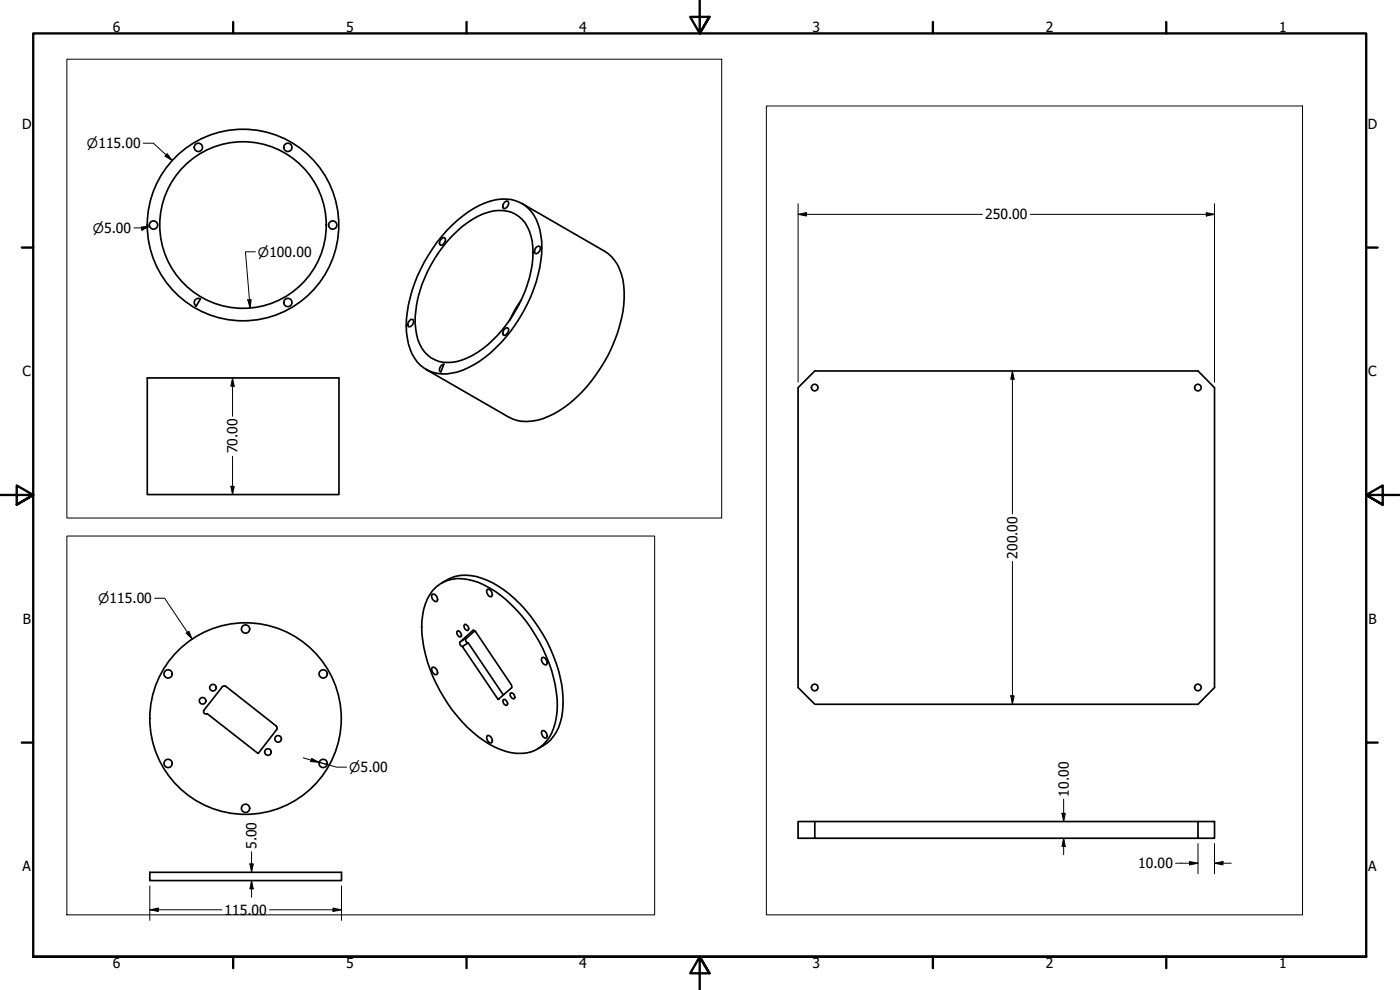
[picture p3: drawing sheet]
<svg xmlns="http://www.w3.org/2000/svg" width="420mm" height="297mm" viewBox="0 0 420 297" stroke-linecap="round" stroke-linejoin="round" font-family="sans-serif">
<!-- layer: Visible (ANSI) -->
<g fill="none" stroke="#000" stroke-width=".51">
<path d="M132.5 71.7l.6-.4 .3 .1a1.43 1.43 0 0 1-1.3 2.1 1.25 1.25 0 0 1 .4-1.8zM134.1 69.1a29.5 29.5 0 0 1 14.7-9.2 10.8 10.8 0 0 1 13.2 8.9 33.8 33.8 0 0 1-2.7 20.1 43.9 43.9 0 0 1-17 20.5 15.9 15.9 0 0 1-12.5 2.3 11 11 0 0 1-7.2-8.6 34.3 34.3 0 0 1 3.6-22.3l2.3-4.2a41.1 41.1 0 0 1 5.6-7.5zM135.8 70.7a22.6 22.6 0 0 1 13.7-7.5 9.3 9.3 0 0 1 9.8 7.5 28.6 28.6 0 0 1-2.6 18.8 36.1 36.1 0 0 1-16.4 17.9 11.4 11.4 0 0 1-11 0 12.5 12.5 0 0 1-4.7-10.3 39.2 39.2 0 0 1 11.2-26.4zM151.4 60.7l.7-.4 .3 .1a1.43 1.43 0 0 1-1.3 2.1 1.25 1.25 0 0 1 .3-1.8zM156.7 61.1l24.7 14.3a12.9 12.9 0 0 1 5.8 10.3 40.7 40.7 0 0 1-7.1 24.8 36.8 36.8 0 0 1-17.2 15.2 12.8 12.8 0 0 1-10.2-.6l-24.8-14.2M160.9 74.2l.7-.4 .3 .1a1.43 1.43 0 0 1-1.2 2.2 1.3 1.3 0 0 1 .2-1.9zM60.2 89.7a1.24 1.24 0 0 0-1.7 .4 1.24 1.24 0 0 0 .4 1.7l1.2-2.1M122.9 96.2l.4-.3h.6a1.46 1.46 0 0 1-1.3 2.1 1.25 1.25 0 0 1 .3-1.8zM151.4 98.7l.7-.4 .3 .1a1.46 1.46 0 0 1-1.3 2.2 1.25 1.25 0 0 1 .3-1.9zM156.4 90l-1.9 3-1.6 3.2M44.2 113.4h57.5v35h-57.5zM132.5 109.6l.7-.3-.9 2.3-.2-.1a1.43 1.43 0 0 1 .4-1.9z"/>
<path d="M239.5 116.3l5-5h115l5 5v90l-5 5h-115l-5-5zM129.6 178.5l.2-.2a1.43 1.43 0 0 1 1.3 2.2 1.51 1.51 0 0 1-1.5-2zM129.9 177.2a10.9 10.9 0 0 1 12-3 35.3 35.3 0 0 1 18.8 16.3 40.5 40.5 0 0 1 6.5 23 13.4 13.4 0 0 1-6.5 11.6 14 14 0 0 1-12.1-.9 41.4 41.4 0 0 1-17.7-19.2 36 36 0 0 1-4-20.6 15.4 15.4 0 0 1 3-7.2zM132.5 174.9a12.8 12.8 0 0 1 13.7-.8 38.5 38.5 0 0 1 16.9 16.4 37.8 37.8 0 0 1 5.5 24.6 12.6 12.6 0 0 1-7.3 9.6M146.1 177l.2-.2a1.43 1.43 0 0 1 1.2 2.2 1.45 1.45 0 0 1-1.4-2zM137.2 189.4a1.06 1.06 0 0 1 1.1 .5 1.06 1.06 0 0 1-.1 1.2 1.16 1.16 0 0 1-1-1.7zM138.7 194l-.6-.5-.1-.9 3.9-3.4 .6 .1 11 16.4v.7l-4 3.5M139.4 187.4a1.1 1.1 0 0 1 1.1 .5 1.1 1.1 0 0 1 0 1.3 1.19 1.19 0 0 1-1.1-1.8zM142.5 189.3l-2.8 2.5 .1 .7 .7 .4M162.8 197.3a1.46 1.46 0 0 1 1.2 2.1 1.43 1.43 0 0 1-1.2-2.1zM62.2 214.2l15.2 11.8M66.7 206.1l.5-.3 .6 .1 15.1 12 .3 .5-.2 .5"/>
<path d="M66.7 206l-5.5 7.1a.73 .73 0 0 0 .1 .9 .73 .73 0 0 0 .9 .1M83.1 218.9l-5.7 7.2M129.8 200.2a1.49 1.49 0 0 1 1.3 2.2 1.49 1.49 0 0 1-1.3-2.2zM151.1 209.9a1.11 1.11 0 0 1 1 .6 1.11 1.11 0 0 1 0 1.1l-.8-.3-.4-.8zM151.1 208.5l-10.6-15.6-1.8 1.1 10.8 15.9 .2-.1M153.2 207.9a1.12 1.12 0 0 1 1.1 .6 1.12 1.12 0 0 1 0 1.2l-.8-.4a1.06 1.06 0 0 1-.3-1.4zM162.6 219.4l.2-.1a1.43 1.43 0 0 1 1.2 2.1 1.45 1.45 0 0 1-1.4-2zM146.1 220.9l.2-.2a1.43 1.43 0 0 1 1.2 2.2 1.45 1.45 0 0 1-1.4-2zM244.5 251.5h-5v-5h5v5h115M244.5 246.5h115M359.5 246.5h5v5h-5zM45 261.7h57.5v2.5h-57.5z"/>
<circle cx="59.5" cy="44.2" r="1.24"/>
<circle cx="86.4" cy="44.2" r="1.24"/>
<circle cx="46.1" cy="67.5" r="1.24"/>
<circle cx="72.9" cy="67.5" r="25"/>
<circle cx="72.9" cy="67.5" r="28.7"/>
<circle cx="99.9" cy="67.5" r="1.24"/>
<circle cx="86.4" cy="90.8" r="1.24"/>
<circle cx="244.5" cy="116.3" r=".98"/>
<circle cx="359.5" cy="116.3" r=".98"/>
<circle cx="73.7" cy="188.7" r="1.24"/>
<circle cx="50.5" cy="202.2" r="1.24"/>
<circle cx="60.8" cy="210.3" r=".98"/>
<circle cx="63.9" cy="206.3" r=".98"/>
<circle cx="73.7" cy="215.6" r="28.7"/>
<circle cx="97" cy="202.2" r="1.24"/>
<circle cx="244.5" cy="206.3" r=".98"/>
<circle cx="359.5" cy="206.3" r=".98"/>
<circle cx="50.5" cy="229.1" r="1.24"/>
<circle cx="80.4" cy="225.6" r=".98"/>
<circle cx="83.5" cy="221.7" r=".98"/>
<circle cx="97" cy="229.1" r="1.24"/>
<circle cx="73.7" cy="242.5" r="1.24"/>
</g>
<!-- layer: Visible Narrow (ANSI) -->
<path d="M139.8 191.6l-1.8 1M141.9 189.2h.1" fill="none" stroke="#000" stroke-width=".38"/>
<!-- layer: Border (ANSI) -->
<g fill="none" stroke="#000" stroke-width=".7">
<path d="M70 6.6v3.4M140 6.6v3.4M210 0v10l-2.9-4.9h5.8l-2.9 4.9 2.9-4.9M280 6.6v3.4M350 6.6v3.4M6.5 74.3h3.5M410 74.3h3.4M0 148.5h10l-5-2.8v5.7l5-2.9-5 2.9M420 148.5h-10l5-2.8v5.7l-5-2.9 5 2.9M6.5 222.8h3.5M410 222.8h3.4M10 287.1v-277.1h400v277.1h-400h400"/>
<path d="M70 287.1v3.4M140 287.1v3.4M212.9 292l-2.9-4.9 2.9 4.9h-5.8l2.9-4.9v9.9M280 287.1v3.4M350 287.1v3.4"/>
</g>
<!-- layer: Sketch Geometry (ANSI) -->
<path d="M20.1 17.8h196.5v137.6h-196.5zM230 31.8h160.9v242.7h-160.9zM20.1 160.8h176.4v113.7h-176.4z" fill="none" stroke="#000" stroke-width=".3"/>
<!-- layer: Dimension (ANSI) -->
<g fill="none" stroke="#000" stroke-width=".3">
<path d="M43 43h3l5.7 5.2M50.2 46.1l1.5 2.1-2.2-1.4zM42.4 68.1l2.5-.2-2.3 1.2zM44.9 67.9l-2.4 .7 .7-.2h-3M76.6 75.6h-2.9l1.4 16.8M239.5 64.3l2.5-.5v1zM239.5 64.3h55.3M239.5 61.1v53.6M309.2 64.3h55.3M362 63.8l2.5 .5-2.5 .5zM364.5 61.1v53.6M74.4 90l1-.1-.3 2.5z"/>
<path d="M69.8 113.4l.5 2.5h-1zM69.8 113.4v11.5M303.8 111.3l.6 2.5h-1.1zM303.8 111.3v42.9M69.8 136.9v11.5M69.3 145.9h1l-.5 2.5zM46.4 179.5h3l8.3 12.3M303.8 168.5v42.8M55.9 190l.8-.6 1 2.4zM303.3 208.8h1.1l-.6 2.5zM91 227.4l4.8 1.3M93.5 227.6l2.3 1.1-2.6-.2z"/>
<path d="M95.8 228.7l5.2 1.5h3M95.8 228.7l2.4 .7M319.2 239.8v6.7M75 259.2h1l-.5 2.5zM75.5 255.6v6.1M318.7 244h1l-.5 2.5zM319.2 251.5l.5 2.5h-1zM319.2 251.5v5M352.8 259h6.7M357 258.5l2.5 .5-2.5 .5zM359.5 253.1v9.1M364.5 259l2.5-.5v1z"/>
<path d="M364.5 253.1v9.1M364.5 259h5M45 273l2.5-.5v1zM45 273h21.5M45 265.8v10.3M75.5 264.2l.5 2.5h-1zM75.5 264.2v5M80.9 273h21.6M99.9 272.5l2.6 .5-2.6 .5zM102.5 265.8v10.3"/>
</g>
<g fill="#000">
<path d="M50.2 46.1l1.5 2.1-2.2-1.4z" fill-rule="evenodd"/>
<path d="M42.4 68.1l2.5-.2-2.3 1.2z" fill-rule="evenodd"/>
<path d="M239.5 64.3l2.5-.5v1z" fill-rule="evenodd"/>
<path d="M362 63.8l2.5 .5-2.5 .5z" fill-rule="evenodd"/>
<path d="M74.4 90l1-.1-.3 2.5z" fill-rule="evenodd"/>
<path d="M69.8 113.4l.5 2.5h-1z" fill-rule="evenodd"/>
<path d="M303.8 111.3l.6 2.5h-1.1z" fill-rule="evenodd"/>
<path d="M69.3 145.9h1l-.5 2.5z" fill-rule="evenodd"/>
<path d="M55.9 190l.8-.6 1 2.4z" fill-rule="evenodd"/>
<path d="M303.3 208.8h1.1l-.6 2.5z" fill-rule="evenodd"/>
<path d="M93.5 227.6l2.3 1.1-2.6-.2z" fill-rule="evenodd"/>
<path d="M75 259.2h1l-.5 2.5z" fill-rule="evenodd"/>
<path d="M318.7 244h1l-.5 2.5z" fill-rule="evenodd"/>
<path d="M319.2 251.5l.5 2.5h-1z" fill-rule="evenodd"/>
<path d="M357 258.5l2.5 .5-2.5 .5z" fill-rule="evenodd"/>
<path d="M364.5 259l2.5-.5v1z" fill-rule="evenodd"/>
<path d="M45 273l2.5-.5v1z" fill-rule="evenodd"/>
<path d="M75.5 264.2l.5 2.5h-1z" fill-rule="evenodd"/>
<path d="M99.9 272.5l2.6 .5-2.6 .5z" fill-rule="evenodd"/>
</g>
<g font-size="4.2">
<text x="33.8" y="9.6">6</text>
<text x="103.9" y="9.6">5</text>
<text x="173.9" y="9.6">4</text>
<text x="243.8" y="9.6">3</text>
<text x="313.9" y="9.6">2</text>
<text x="383.9" y="9.6">1</text>
<text x="6.7" y="38.7">D</text>
<text x="410.5" y="38.7">D</text>
<text x="295.7" y="65.8">250.00</text>
<text x="6.8" y="113">C</text>
<text x="410.7" y="113">C</text>
<text x="71.3" y="136.1" transform="rotate(-90 71.3 136.1)">70.00</text>
<text x="305.4" y="167.6" transform="rotate(-90 305.4 167.6)">200.00</text>
<text x="6.9" y="187.2">B</text>
<text x="410.7" y="187.2">B</text>
<text x="320.7" y="239" transform="rotate(-90 320.7 239)">10.00</text>
<text x="77" y="254.7" transform="rotate(-90 77 254.7)">5.00</text>
<text x="6.8" y="261.4">A</text>
<text x="341.6" y="260.5">10.00</text>
<text x="410.7" y="261.4">A</text>
<text x="67.4" y="274.5">115.00</text>
<text x="33.8" y="290.5">6</text>
<text x="103.9" y="290.5">5</text>
<text x="173.9" y="290.5">4</text>
<text x="243.8" y="290.5">3</text>
<text x="313.9" y="290.5">2</text>
<text x="383.9" y="290.5">1</text>
</g>
<g font-size="3.9">
<text x="26.1" y="44.5">⌀115.00</text>
<text x="27.8" y="69.9">⌀5.00</text>
<text x="77.4" y="77">⌀100.00</text>
<text x="29.5" y="181">⌀115.00</text>
<text x="104.8" y="231.6">⌀5.00</text>
</g>
</svg>
